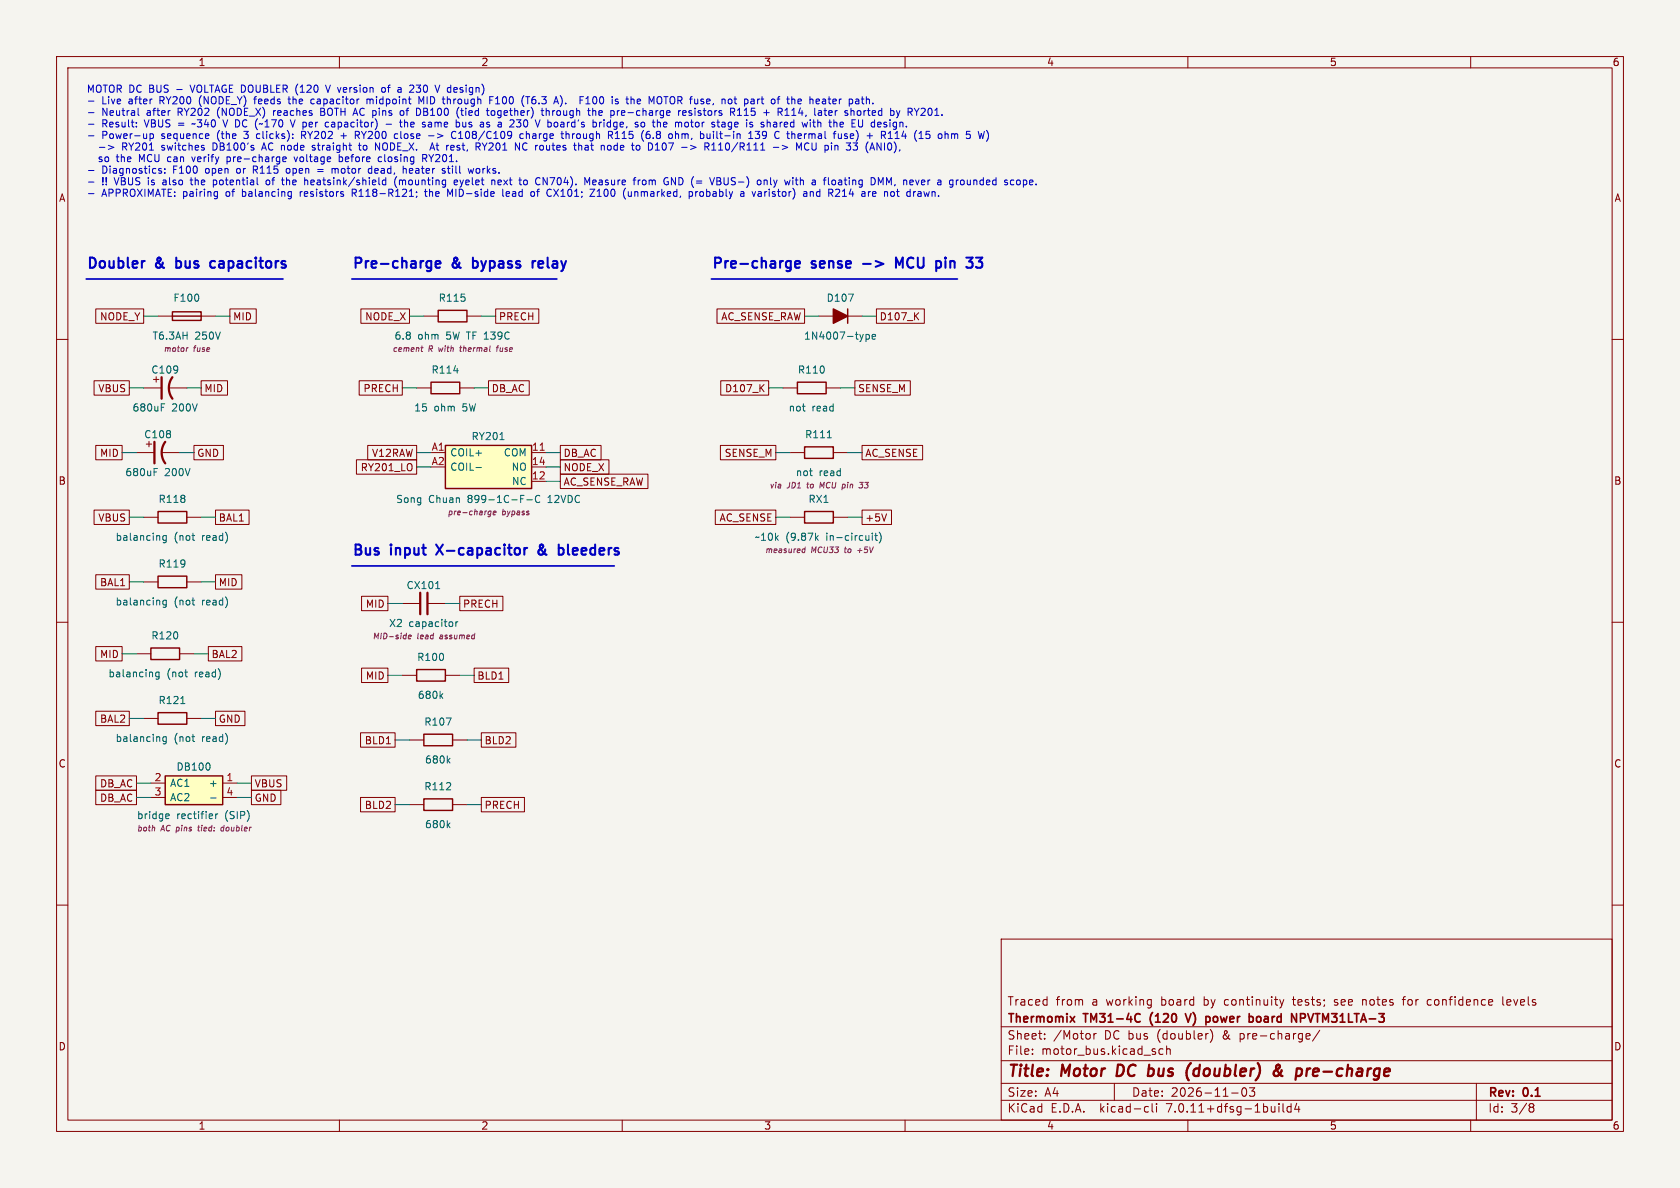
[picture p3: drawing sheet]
(kicad_sch (version 20230121) (generator eeschema)
(paper "A4")
(title_block (title "Motor DC bus (doubler) & pre-charge") (date "2026-11-03") (rev "0.1") (company "Thermomix TM31-4C (120 V) power board NPVTM31LTA-3") (comment 1 "Traced from a working board by continuity tests; see notes for confidence levels"))
(lib_symbols (symbol "tm31:FUSE" (pin_numbers hide) (pin_names (offset 0.762) hide) (in_bom yes) (on_board yes) (property "Reference" "F" (at 0 0 0) (effects (font (size 1.27 1.27)))) (property "Value" "FUSE" (at 0 0 0) (effects (font (size 1.27 1.27)))) (property "Footprint" "" (at 0 0 0) (effects (font (size 1.27 1.27)) hide)) (property "Datasheet" "" (at 0 0 0) (effects (font (size 1.27 1.27)) hide)) (symbol "FUSE_0_1" (rectangle (start -2.54 0.76) (end 2.54 -0.76) (stroke (width 0.254) (type default)) (fill (type none))) (polyline (pts (xy -2.54 0) (xy 2.54 0)) (stroke (width 0.254) (type default)) (fill (type none)))) (symbol "FUSE_1_1" (pin passive line (at -5.08 0 0) (length 2.54) (name "~" (effects (font (size 1.27 1.27)))) (number "1" (effects (font (size 1.27 1.27))))) (pin passive line (at 5.08 0 180) (length 2.54) (name "~" (effects (font (size 1.27 1.27)))) (number "2" (effects (font (size 1.27 1.27)))))) ) (symbol "tm31:CP" (pin_numbers hide) (pin_names (offset 0.762) hide) (in_bom yes) (on_board yes) (property "Reference" "C" (at 0 0 0) (effects (font (size 1.27 1.27)))) (property "Value" "CP" (at 0 0 0) (effects (font (size 1.27 1.27)))) (property "Footprint" "" (at 0 0 0) (effects (font (size 1.27 1.27)) hide)) (property "Datasheet" "" (at 0 0 0) (effects (font (size 1.27 1.27)) hide)) (symbol "CP_0_1" (polyline (pts (xy -0.64 1.9) (xy -0.64 -1.9)) (stroke (width 0.4) (type default)) (fill (type none))) (arc (start 1.27 1.9) (mid 0.64 0) (end 1.27 -1.9) (stroke (width 0.4) (type default)) (fill (type none))) (text "+" (at -1.6 1.6 0) (effects (font (size 1.27 1.27))))) (symbol "CP_1_1" (pin passive line (at -3.81 0 0) (length 3.18) (name "+" (effects (font (size 1.27 1.27)))) (number "1" (effects (font (size 1.27 1.27))))) (pin passive line (at 3.81 0 180) (length 3.18) (name "-" (effects (font (size 1.27 1.27)))) (number "2" (effects (font (size 1.27 1.27)))))) ) (symbol "tm31:R" (pin_numbers hide) (pin_names (offset 0.762) hide) (in_bom yes) (on_board yes) (property "Reference" "R" (at 0 0 0) (effects (font (size 1.27 1.27)))) (property "Value" "R" (at 0 0 0) (effects (font (size 1.27 1.27)))) (property "Footprint" "" (at 0 0 0) (effects (font (size 1.27 1.27)) hide)) (property "Datasheet" "" (at 0 0 0) (effects (font (size 1.27 1.27)) hide)) (symbol "R_0_1" (rectangle (start -2.54 1.02) (end 2.54 -1.02) (stroke (width 0.254) (type default)) (fill (type none)))) (symbol "R_1_1" (pin passive line (at -5.08 0 0) (length 2.54) (name "~" (effects (font (size 1.27 1.27)))) (number "1" (effects (font (size 1.27 1.27))))) (pin passive line (at 5.08 0 180) (length 2.54) (name "~" (effects (font (size 1.27 1.27)))) (number "2" (effects (font (size 1.27 1.27)))))) ) (symbol "tm31:BRIDGE" (pin_names (offset 0.762)) (in_bom yes) (on_board yes) (property "Reference" "DB" (at 0 0 0) (effects (font (size 1.27 1.27)))) (property "Value" "BRIDGE" (at 0 0 0) (effects (font (size 1.27 1.27)))) (property "Footprint" "" (at 0 0 0) (effects (font (size 1.27 1.27)) hide)) (property "Datasheet" "" (at 0 0 0) (effects (font (size 1.27 1.27)) hide)) (symbol "BRIDGE_0_1" (rectangle (start -5.08 2.54) (end 5.08 -2.54) (stroke (width 0.254) (type default)) (fill (type background)))) (symbol "BRIDGE_1_1" (pin passive line (at -7.62 1.27 0) (length 2.54) (name "AC1" (effects (font (size 1.27 1.27)))) (number "2" (effects (font (size 1.27 1.27))))) (pin passive line (at -7.62 -1.27 0) (length 2.54) (name "AC2" (effects (font (size 1.27 1.27)))) (number "3" (effects (font (size 1.27 1.27))))) (pin passive line (at 7.62 1.27 180) (length 2.54) (name "+" (effects (font (size 1.27 1.27)))) (number "1" (effects (font (size 1.27 1.27))))) (pin passive line (at 7.62 -1.27 180) (length 2.54) (name "-" (effects (font (size 1.27 1.27)))) (number "4" (effects (font (size 1.27 1.27)))))) ) (symbol "tm31:RELAY_1C" (pin_names (offset 0.762)) (in_bom yes) (on_board yes) (property "Reference" "RY" (at 0 0 0) (effects (font (size 1.27 1.27)))) (property "Value" "RELAY_1C" (at 0 0 0) (effects (font (size 1.27 1.27)))) (property "Footprint" "" (at 0 0 0) (effects (font (size 1.27 1.27)) hide)) (property "Datasheet" "" (at 0 0 0) (effects (font (size 1.27 1.27)) hide)) (symbol "RELAY_1C_0_1" (rectangle (start -7.62 3.81) (end 7.62 -3.81) (stroke (width 0.254) (type default)) (fill (type background)))) (symbol "RELAY_1C_1_1" (pin passive line (at -10.16 2.54 0) (length 2.54) (name "COIL+" (effects (font (size 1.27 1.27)))) (number "A1" (effects (font (size 1.27 1.27))))) (pin passive line (at -10.16 0 0) (length 2.54) (name "COIL-" (effects (font (size 1.27 1.27)))) (number "A2" (effects (font (size 1.27 1.27))))) (pin passive line (at 10.16 2.54 180) (length 2.54) (name "COM" (effects (font (size 1.27 1.27)))) (number "11" (effects (font (size 1.27 1.27))))) (pin passive line (at 10.16 0 180) (length 2.54) (name "NO" (effects (font (size 1.27 1.27)))) (number "14" (effects (font (size 1.27 1.27))))) (pin passive line (at 10.16 -2.54 180) (length 2.54) (name "NC" (effects (font (size 1.27 1.27)))) (number "12" (effects (font (size 1.27 1.27)))))) ) (symbol "tm31:C" (pin_numbers hide) (pin_names (offset 0.762) hide) (in_bom yes) (on_board yes) (property "Reference" "C" (at 0 0 0) (effects (font (size 1.27 1.27)))) (property "Value" "C" (at 0 0 0) (effects (font (size 1.27 1.27)))) (property "Footprint" "" (at 0 0 0) (effects (font (size 1.27 1.27)) hide)) (property "Datasheet" "" (at 0 0 0) (effects (font (size 1.27 1.27)) hide)) (symbol "C_0_1" (polyline (pts (xy -0.64 1.9) (xy -0.64 -1.9)) (stroke (width 0.4) (type default)) (fill (type none))) (polyline (pts (xy 0.64 1.9) (xy 0.64 -1.9)) (stroke (width 0.4) (type default)) (fill (type none)))) (symbol "C_1_1" (pin passive line (at -3.81 0 0) (length 3.18) (name "~" (effects (font (size 1.27 1.27)))) (number "1" (effects (font (size 1.27 1.27))))) (pin passive line (at 3.81 0 180) (length 3.18) (name "~" (effects (font (size 1.27 1.27)))) (number "2" (effects (font (size 1.27 1.27)))))) ) (symbol "tm31:D" (pin_numbers hide) (pin_names (offset 0.762) hide) (in_bom yes) (on_board yes) (property "Reference" "D" (at 0 0 0) (effects (font (size 1.27 1.27)))) (property "Value" "D" (at 0 0 0) (effects (font (size 1.27 1.27)))) (property "Footprint" "" (at 0 0 0) (effects (font (size 1.27 1.27)) hide)) (property "Datasheet" "" (at 0 0 0) (effects (font (size 1.27 1.27)) hide)) (symbol "D_0_1" (polyline (pts (xy -1.27 1.27) (xy 1.27 0) (xy -1.27 -1.27) (xy -1.27 1.27)) (stroke (width 0.254) (type default)) (fill (type outline))) (polyline (pts (xy 1.27 1.27) (xy 1.27 -1.27)) (stroke (width 0.254) (type default)) (fill (type none)))) (symbol "D_1_1" (pin passive line (at -3.81 0 0) (length 2.54) (name "A" (effects (font (size 1.27 1.27)))) (number "2" (effects (font (size 1.27 1.27))))) (pin passive line (at 3.81 0 180) (length 2.54) (name "K" (effects (font (size 1.27 1.27)))) (number "1" (effects (font (size 1.27 1.27)))))) ))
(symbol (lib_id "tm31:FUSE") (at 33.02 55.88 0) (unit 1) (in_bom yes) (on_board yes) (dnp no) (property "Reference" "F100" (at 33.02 52.68 0) (effects (font (size 1.27 1.27)))) (property "Value" "T6.3AH 250V" (at 33.02 59.38 0) (effects (font (size 1.27 1.27)))) (property "Footprint" "" (at 33.02 55.88 0) (effects (font (size 1.27 1.27)) hide)) (property "Datasheet" "" (at 33.02 55.88 0) (effects (font (size 1.27 1.27)) hide)) (property "Note" "motor fuse" (at 33.02 61.68 0) (effects (font (size 1.0 1.0) italic))) (pin "1") (pin "2"))
(wire (pts (xy 27.94 55.88) (xy 25.4 55.88)) (stroke (width 0) (type default)))
(global_label "NODE_Y" (shape passive) (at 25.4 55.88 180) (fields_autoplaced) (effects (font (size 1.27 1.27)) (justify right)) (property "Intersheetrefs" "${INTERSHEET_REFS}" (at 25.4 55.88 0) (effects (font (size 1.27 1.27)) hide)))
(wire (pts (xy 38.1 55.88) (xy 40.64 55.88)) (stroke (width 0) (type default)))
(global_label "MID" (shape passive) (at 40.64 55.88 0) (fields_autoplaced) (effects (font (size 1.27 1.27)) (justify left)) (property "Intersheetrefs" "${INTERSHEET_REFS}" (at 40.64 55.88 0) (effects (font (size 1.27 1.27)) hide)))
(symbol (lib_id "tm31:CP") (at 29.21 68.58 0) (unit 1) (in_bom yes) (on_board yes) (dnp no) (property "Reference" "C109" (at 29.21 65.38 0) (effects (font (size 1.27 1.27)))) (property "Value" "680uF 200V" (at 29.21 72.08 0) (effects (font (size 1.27 1.27)))) (property "Footprint" "" (at 29.21 68.58 0) (effects (font (size 1.27 1.27)) hide)) (property "Datasheet" "" (at 29.21 68.58 0) (effects (font (size 1.27 1.27)) hide)) (pin "1") (pin "2"))
(wire (pts (xy 25.4 68.58) (xy 22.86 68.58)) (stroke (width 0) (type default)))
(global_label "VBUS" (shape passive) (at 22.86 68.58 180) (fields_autoplaced) (effects (font (size 1.27 1.27)) (justify right)) (property "Intersheetrefs" "${INTERSHEET_REFS}" (at 22.86 68.58 0) (effects (font (size 1.27 1.27)) hide)))
(wire (pts (xy 33.02 68.58) (xy 35.56 68.58)) (stroke (width 0) (type default)))
(global_label "MID" (shape passive) (at 35.56 68.58 0) (fields_autoplaced) (effects (font (size 1.27 1.27)) (justify left)) (property "Intersheetrefs" "${INTERSHEET_REFS}" (at 35.56 68.58 0) (effects (font (size 1.27 1.27)) hide)))
(symbol (lib_id "tm31:CP") (at 27.94 80.01 0) (unit 1) (in_bom yes) (on_board yes) (dnp no) (property "Reference" "C108" (at 27.94 76.81 0) (effects (font (size 1.27 1.27)))) (property "Value" "680uF 200V" (at 27.94 83.51 0) (effects (font (size 1.27 1.27)))) (property "Footprint" "" (at 27.94 80.01 0) (effects (font (size 1.27 1.27)) hide)) (property "Datasheet" "" (at 27.94 80.01 0) (effects (font (size 1.27 1.27)) hide)) (pin "1") (pin "2"))
(wire (pts (xy 24.13 80.01) (xy 21.59 80.01)) (stroke (width 0) (type default)))
(global_label "MID" (shape passive) (at 21.59 80.01 180) (fields_autoplaced) (effects (font (size 1.27 1.27)) (justify right)) (property "Intersheetrefs" "${INTERSHEET_REFS}" (at 21.59 80.01 0) (effects (font (size 1.27 1.27)) hide)))
(wire (pts (xy 31.75 80.01) (xy 34.29 80.01)) (stroke (width 0) (type default)))
(global_label "GND" (shape passive) (at 34.29 80.01 0) (fields_autoplaced) (effects (font (size 1.27 1.27)) (justify left)) (property "Intersheetrefs" "${INTERSHEET_REFS}" (at 34.29 80.01 0) (effects (font (size 1.27 1.27)) hide)))
(symbol (lib_id "tm31:R") (at 30.48 91.44 0) (unit 1) (in_bom yes) (on_board yes) (dnp no) (property "Reference" "R118" (at 30.48 88.24 0) (effects (font (size 1.27 1.27)))) (property "Value" "balancing (not read)" (at 30.48 94.94 0) (effects (font (size 1.27 1.27)))) (property "Footprint" "" (at 30.48 91.44 0) (effects (font (size 1.27 1.27)) hide)) (property "Datasheet" "" (at 30.48 91.44 0) (effects (font (size 1.27 1.27)) hide)) (pin "1") (pin "2"))
(wire (pts (xy 25.4 91.44) (xy 22.86 91.44)) (stroke (width 0) (type default)))
(global_label "VBUS" (shape passive) (at 22.86 91.44 180) (fields_autoplaced) (effects (font (size 1.27 1.27)) (justify right)) (property "Intersheetrefs" "${INTERSHEET_REFS}" (at 22.86 91.44 0) (effects (font (size 1.27 1.27)) hide)))
(wire (pts (xy 35.56 91.44) (xy 38.1 91.44)) (stroke (width 0) (type default)))
(global_label "BAL1" (shape passive) (at 38.1 91.44 0) (fields_autoplaced) (effects (font (size 1.27 1.27)) (justify left)) (property "Intersheetrefs" "${INTERSHEET_REFS}" (at 38.1 91.44 0) (effects (font (size 1.27 1.27)) hide)))
(symbol (lib_id "tm31:R") (at 30.48 102.87 0) (unit 1) (in_bom yes) (on_board yes) (dnp no) (property "Reference" "R119" (at 30.48 99.67 0) (effects (font (size 1.27 1.27)))) (property "Value" "balancing (not read)" (at 30.48 106.37 0) (effects (font (size 1.27 1.27)))) (property "Footprint" "" (at 30.48 102.87 0) (effects (font (size 1.27 1.27)) hide)) (property "Datasheet" "" (at 30.48 102.87 0) (effects (font (size 1.27 1.27)) hide)) (pin "1") (pin "2"))
(wire (pts (xy 25.4 102.87) (xy 22.86 102.87)) (stroke (width 0) (type default)))
(global_label "BAL1" (shape passive) (at 22.86 102.87 180) (fields_autoplaced) (effects (font (size 1.27 1.27)) (justify right)) (property "Intersheetrefs" "${INTERSHEET_REFS}" (at 22.86 102.87 0) (effects (font (size 1.27 1.27)) hide)))
(wire (pts (xy 35.56 102.87) (xy 38.1 102.87)) (stroke (width 0) (type default)))
(global_label "MID" (shape passive) (at 38.1 102.87 0) (fields_autoplaced) (effects (font (size 1.27 1.27)) (justify left)) (property "Intersheetrefs" "${INTERSHEET_REFS}" (at 38.1 102.87 0) (effects (font (size 1.27 1.27)) hide)))
(symbol (lib_id "tm31:R") (at 29.21 115.57 0) (unit 1) (in_bom yes) (on_board yes) (dnp no) (property "Reference" "R120" (at 29.21 112.37 0) (effects (font (size 1.27 1.27)))) (property "Value" "balancing (not read)" (at 29.21 119.07 0) (effects (font (size 1.27 1.27)))) (property "Footprint" "" (at 29.21 115.57 0) (effects (font (size 1.27 1.27)) hide)) (property "Datasheet" "" (at 29.21 115.57 0) (effects (font (size 1.27 1.27)) hide)) (pin "1") (pin "2"))
(wire (pts (xy 24.13 115.57) (xy 21.59 115.57)) (stroke (width 0) (type default)))
(global_label "MID" (shape passive) (at 21.59 115.57 180) (fields_autoplaced) (effects (font (size 1.27 1.27)) (justify right)) (property "Intersheetrefs" "${INTERSHEET_REFS}" (at 21.59 115.57 0) (effects (font (size 1.27 1.27)) hide)))
(wire (pts (xy 34.29 115.57) (xy 36.83 115.57)) (stroke (width 0) (type default)))
(global_label "BAL2" (shape passive) (at 36.83 115.57 0) (fields_autoplaced) (effects (font (size 1.27 1.27)) (justify left)) (property "Intersheetrefs" "${INTERSHEET_REFS}" (at 36.83 115.57 0) (effects (font (size 1.27 1.27)) hide)))
(symbol (lib_id "tm31:R") (at 30.48 127 0) (unit 1) (in_bom yes) (on_board yes) (dnp no) (property "Reference" "R121" (at 30.48 123.8 0) (effects (font (size 1.27 1.27)))) (property "Value" "balancing (not read)" (at 30.48 130.5 0) (effects (font (size 1.27 1.27)))) (property "Footprint" "" (at 30.48 127 0) (effects (font (size 1.27 1.27)) hide)) (property "Datasheet" "" (at 30.48 127 0) (effects (font (size 1.27 1.27)) hide)) (pin "1") (pin "2"))
(wire (pts (xy 25.4 127) (xy 22.86 127)) (stroke (width 0) (type default)))
(global_label "BAL2" (shape passive) (at 22.86 127 180) (fields_autoplaced) (effects (font (size 1.27 1.27)) (justify right)) (property "Intersheetrefs" "${INTERSHEET_REFS}" (at 22.86 127 0) (effects (font (size 1.27 1.27)) hide)))
(wire (pts (xy 35.56 127) (xy 38.1 127)) (stroke (width 0) (type default)))
(global_label "GND" (shape passive) (at 38.1 127 0) (fields_autoplaced) (effects (font (size 1.27 1.27)) (justify left)) (property "Intersheetrefs" "${INTERSHEET_REFS}" (at 38.1 127 0) (effects (font (size 1.27 1.27)) hide)))
(symbol (lib_id "tm31:BRIDGE") (at 34.29 139.7 0) (unit 1) (in_bom yes) (on_board yes) (dnp no) (property "Reference" "DB100" (at 34.29 135.56 0) (effects (font (size 1.27 1.27)))) (property "Value" "bridge rectifier (SIP)" (at 34.29 144.14 0) (effects (font (size 1.27 1.27)))) (property "Footprint" "" (at 34.29 139.7 0) (effects (font (size 1.27 1.27)) hide)) (property "Datasheet" "" (at 34.29 139.7 0) (effects (font (size 1.27 1.27)) hide)) (property "Note" "both AC pins tied: doubler" (at 34.29 146.44 0) (effects (font (size 1.0 1.0) italic))) (pin "2") (pin "3") (pin "1") (pin "4"))
(wire (pts (xy 26.67 138.43) (xy 24.13 138.43)) (stroke (width 0) (type default)))
(global_label "DB_AC" (shape passive) (at 24.13 138.43 180) (fields_autoplaced) (effects (font (size 1.27 1.27)) (justify right)) (property "Intersheetrefs" "${INTERSHEET_REFS}" (at 24.13 138.43 0) (effects (font (size 1.27 1.27)) hide)))
(wire (pts (xy 26.67 140.97) (xy 24.13 140.97)) (stroke (width 0) (type default)))
(global_label "DB_AC" (shape passive) (at 24.13 140.97 180) (fields_autoplaced) (effects (font (size 1.27 1.27)) (justify right)) (property "Intersheetrefs" "${INTERSHEET_REFS}" (at 24.13 140.97 0) (effects (font (size 1.27 1.27)) hide)))
(wire (pts (xy 41.91 138.43) (xy 44.45 138.43)) (stroke (width 0) (type default)))
(global_label "VBUS" (shape passive) (at 44.45 138.43 0) (fields_autoplaced) (effects (font (size 1.27 1.27)) (justify left)) (property "Intersheetrefs" "${INTERSHEET_REFS}" (at 44.45 138.43 0) (effects (font (size 1.27 1.27)) hide)))
(wire (pts (xy 41.91 140.97) (xy 44.45 140.97)) (stroke (width 0) (type default)))
(global_label "GND" (shape passive) (at 44.45 140.97 0) (fields_autoplaced) (effects (font (size 1.27 1.27)) (justify left)) (property "Intersheetrefs" "${INTERSHEET_REFS}" (at 44.45 140.97 0) (effects (font (size 1.27 1.27)) hide)))
(symbol (lib_id "tm31:R") (at 80.01 55.88 0) (unit 1) (in_bom yes) (on_board yes) (dnp no) (property "Reference" "R115" (at 80.01 52.68 0) (effects (font (size 1.27 1.27)))) (property "Value" "6.8 ohm 5W TF 139C" (at 80.01 59.38 0) (effects (font (size 1.27 1.27)))) (property "Footprint" "" (at 80.01 55.88 0) (effects (font (size 1.27 1.27)) hide)) (property "Datasheet" "" (at 80.01 55.88 0) (effects (font (size 1.27 1.27)) hide)) (property "Note" "cement R with thermal fuse" (at 80.01 61.68 0) (effects (font (size 1.0 1.0) italic))) (pin "1") (pin "2"))
(wire (pts (xy 74.93 55.88) (xy 72.39 55.88)) (stroke (width 0) (type default)))
(global_label "NODE_X" (shape passive) (at 72.39 55.88 180) (fields_autoplaced) (effects (font (size 1.27 1.27)) (justify right)) (property "Intersheetrefs" "${INTERSHEET_REFS}" (at 72.39 55.88 0) (effects (font (size 1.27 1.27)) hide)))
(wire (pts (xy 85.09 55.88) (xy 87.63 55.88)) (stroke (width 0) (type default)))
(global_label "PRECH" (shape passive) (at 87.63 55.88 0) (fields_autoplaced) (effects (font (size 1.27 1.27)) (justify left)) (property "Intersheetrefs" "${INTERSHEET_REFS}" (at 87.63 55.88 0) (effects (font (size 1.27 1.27)) hide)))
(symbol (lib_id "tm31:R") (at 78.74 68.58 0) (unit 1) (in_bom yes) (on_board yes) (dnp no) (property "Reference" "R114" (at 78.74 65.38 0) (effects (font (size 1.27 1.27)))) (property "Value" "15 ohm 5W" (at 78.74 72.08 0) (effects (font (size 1.27 1.27)))) (property "Footprint" "" (at 78.74 68.58 0) (effects (font (size 1.27 1.27)) hide)) (property "Datasheet" "" (at 78.74 68.58 0) (effects (font (size 1.27 1.27)) hide)) (pin "1") (pin "2"))
(wire (pts (xy 73.66 68.58) (xy 71.12 68.58)) (stroke (width 0) (type default)))
(global_label "PRECH" (shape passive) (at 71.12 68.58 180) (fields_autoplaced) (effects (font (size 1.27 1.27)) (justify right)) (property "Intersheetrefs" "${INTERSHEET_REFS}" (at 71.12 68.58 0) (effects (font (size 1.27 1.27)) hide)))
(wire (pts (xy 83.82 68.58) (xy 86.36 68.58)) (stroke (width 0) (type default)))
(global_label "DB_AC" (shape passive) (at 86.36 68.58 0) (fields_autoplaced) (effects (font (size 1.27 1.27)) (justify left)) (property "Intersheetrefs" "${INTERSHEET_REFS}" (at 86.36 68.58 0) (effects (font (size 1.27 1.27)) hide)))
(symbol (lib_id "tm31:RELAY_1C") (at 86.36 82.55 0) (unit 1) (in_bom yes) (on_board yes) (dnp no) (property "Reference" "RY201" (at 86.36 77.14 0) (effects (font (size 1.27 1.27)))) (property "Value" "Song Chuan 899-1C-F-C 12VDC" (at 86.36 88.26 0) (effects (font (size 1.27 1.27)))) (property "Footprint" "" (at 86.36 82.55 0) (effects (font (size 1.27 1.27)) hide)) (property "Datasheet" "" (at 86.36 82.55 0) (effects (font (size 1.27 1.27)) hide)) (property "Note" "pre-charge bypass" (at 86.36 90.56 0) (effects (font (size 1.0 1.0) italic))) (pin "A1") (pin "A2") (pin "11") (pin "14") (pin "12"))
(wire (pts (xy 76.2 80.01) (xy 73.66 80.01)) (stroke (width 0) (type default)))
(global_label "V12RAW" (shape passive) (at 73.66 80.01 180) (fields_autoplaced) (effects (font (size 1.27 1.27)) (justify right)) (property "Intersheetrefs" "${INTERSHEET_REFS}" (at 73.66 80.01 0) (effects (font (size 1.27 1.27)) hide)))
(wire (pts (xy 76.2 82.55) (xy 73.66 82.55)) (stroke (width 0) (type default)))
(global_label "RY201_LO" (shape passive) (at 73.66 82.55 180) (fields_autoplaced) (effects (font (size 1.27 1.27)) (justify right)) (property "Intersheetrefs" "${INTERSHEET_REFS}" (at 73.66 82.55 0) (effects (font (size 1.27 1.27)) hide)))
(wire (pts (xy 96.52 80.01) (xy 99.06 80.01)) (stroke (width 0) (type default)))
(global_label "DB_AC" (shape passive) (at 99.06 80.01 0) (fields_autoplaced) (effects (font (size 1.27 1.27)) (justify left)) (property "Intersheetrefs" "${INTERSHEET_REFS}" (at 99.06 80.01 0) (effects (font (size 1.27 1.27)) hide)))
(wire (pts (xy 96.52 82.55) (xy 99.06 82.55)) (stroke (width 0) (type default)))
(global_label "NODE_X" (shape passive) (at 99.06 82.55 0) (fields_autoplaced) (effects (font (size 1.27 1.27)) (justify left)) (property "Intersheetrefs" "${INTERSHEET_REFS}" (at 99.06 82.55 0) (effects (font (size 1.27 1.27)) hide)))
(wire (pts (xy 96.52 85.09) (xy 99.06 85.09)) (stroke (width 0) (type default)))
(global_label "AC_SENSE_RAW" (shape passive) (at 99.06 85.09 0) (fields_autoplaced) (effects (font (size 1.27 1.27)) (justify left)) (property "Intersheetrefs" "${INTERSHEET_REFS}" (at 99.06 85.09 0) (effects (font (size 1.27 1.27)) hide)))
(symbol (lib_id "tm31:C") (at 74.93 106.68 0) (unit 1) (in_bom yes) (on_board yes) (dnp no) (property "Reference" "CX101" (at 74.93 103.48 0) (effects (font (size 1.27 1.27)))) (property "Value" "X2 capacitor" (at 74.93 110.18 0) (effects (font (size 1.27 1.27)))) (property "Footprint" "" (at 74.93 106.68 0) (effects (font (size 1.27 1.27)) hide)) (property "Datasheet" "" (at 74.93 106.68 0) (effects (font (size 1.27 1.27)) hide)) (property "Note" "MID-side lead assumed" (at 74.93 112.48 0) (effects (font (size 1.0 1.0) italic))) (pin "1") (pin "2"))
(wire (pts (xy 71.12 106.68) (xy 68.58 106.68)) (stroke (width 0) (type default)))
(global_label "MID" (shape passive) (at 68.58 106.68 180) (fields_autoplaced) (effects (font (size 1.27 1.27)) (justify right)) (property "Intersheetrefs" "${INTERSHEET_REFS}" (at 68.58 106.68 0) (effects (font (size 1.27 1.27)) hide)))
(wire (pts (xy 78.74 106.68) (xy 81.28 106.68)) (stroke (width 0) (type default)))
(global_label "PRECH" (shape passive) (at 81.28 106.68 0) (fields_autoplaced) (effects (font (size 1.27 1.27)) (justify left)) (property "Intersheetrefs" "${INTERSHEET_REFS}" (at 81.28 106.68 0) (effects (font (size 1.27 1.27)) hide)))
(symbol (lib_id "tm31:R") (at 76.2 119.38 0) (unit 1) (in_bom yes) (on_board yes) (dnp no) (property "Reference" "R100" (at 76.2 116.18 0) (effects (font (size 1.27 1.27)))) (property "Value" "680k" (at 76.2 122.88 0) (effects (font (size 1.27 1.27)))) (property "Footprint" "" (at 76.2 119.38 0) (effects (font (size 1.27 1.27)) hide)) (property "Datasheet" "" (at 76.2 119.38 0) (effects (font (size 1.27 1.27)) hide)) (pin "1") (pin "2"))
(wire (pts (xy 71.12 119.38) (xy 68.58 119.38)) (stroke (width 0) (type default)))
(global_label "MID" (shape passive) (at 68.58 119.38 180) (fields_autoplaced) (effects (font (size 1.27 1.27)) (justify right)) (property "Intersheetrefs" "${INTERSHEET_REFS}" (at 68.58 119.38 0) (effects (font (size 1.27 1.27)) hide)))
(wire (pts (xy 81.28 119.38) (xy 83.82 119.38)) (stroke (width 0) (type default)))
(global_label "BLD1" (shape passive) (at 83.82 119.38 0) (fields_autoplaced) (effects (font (size 1.27 1.27)) (justify left)) (property "Intersheetrefs" "${INTERSHEET_REFS}" (at 83.82 119.38 0) (effects (font (size 1.27 1.27)) hide)))
(symbol (lib_id "tm31:R") (at 77.47 130.81 0) (unit 1) (in_bom yes) (on_board yes) (dnp no) (property "Reference" "R107" (at 77.47 127.61 0) (effects (font (size 1.27 1.27)))) (property "Value" "680k" (at 77.47 134.31 0) (effects (font (size 1.27 1.27)))) (property "Footprint" "" (at 77.47 130.81 0) (effects (font (size 1.27 1.27)) hide)) (property "Datasheet" "" (at 77.47 130.81 0) (effects (font (size 1.27 1.27)) hide)) (pin "1") (pin "2"))
(wire (pts (xy 72.39 130.81) (xy 69.85 130.81)) (stroke (width 0) (type default)))
(global_label "BLD1" (shape passive) (at 69.85 130.81 180) (fields_autoplaced) (effects (font (size 1.27 1.27)) (justify right)) (property "Intersheetrefs" "${INTERSHEET_REFS}" (at 69.85 130.81 0) (effects (font (size 1.27 1.27)) hide)))
(wire (pts (xy 82.55 130.81) (xy 85.09 130.81)) (stroke (width 0) (type default)))
(global_label "BLD2" (shape passive) (at 85.09 130.81 0) (fields_autoplaced) (effects (font (size 1.27 1.27)) (justify left)) (property "Intersheetrefs" "${INTERSHEET_REFS}" (at 85.09 130.81 0) (effects (font (size 1.27 1.27)) hide)))
(symbol (lib_id "tm31:R") (at 77.47 142.24 0) (unit 1) (in_bom yes) (on_board yes) (dnp no) (property "Reference" "R112" (at 77.47 139.04 0) (effects (font (size 1.27 1.27)))) (property "Value" "680k" (at 77.47 145.74 0) (effects (font (size 1.27 1.27)))) (property "Footprint" "" (at 77.47 142.24 0) (effects (font (size 1.27 1.27)) hide)) (property "Datasheet" "" (at 77.47 142.24 0) (effects (font (size 1.27 1.27)) hide)) (pin "1") (pin "2"))
(wire (pts (xy 72.39 142.24) (xy 69.85 142.24)) (stroke (width 0) (type default)))
(global_label "BLD2" (shape passive) (at 69.85 142.24 180) (fields_autoplaced) (effects (font (size 1.27 1.27)) (justify right)) (property "Intersheetrefs" "${INTERSHEET_REFS}" (at 69.85 142.24 0) (effects (font (size 1.27 1.27)) hide)))
(wire (pts (xy 82.55 142.24) (xy 85.09 142.24)) (stroke (width 0) (type default)))
(global_label "PRECH" (shape passive) (at 85.09 142.24 0) (fields_autoplaced) (effects (font (size 1.27 1.27)) (justify left)) (property "Intersheetrefs" "${INTERSHEET_REFS}" (at 85.09 142.24 0) (effects (font (size 1.27 1.27)) hide)))
(symbol (lib_id "tm31:D") (at 148.59 55.88 0) (unit 1) (in_bom yes) (on_board yes) (dnp no) (property "Reference" "D107" (at 148.59 52.68 0) (effects (font (size 1.27 1.27)))) (property "Value" "1N4007-type" (at 148.59 59.38 0) (effects (font (size 1.27 1.27)))) (property "Footprint" "" (at 148.59 55.88 0) (effects (font (size 1.27 1.27)) hide)) (property "Datasheet" "" (at 148.59 55.88 0) (effects (font (size 1.27 1.27)) hide)) (pin "2") (pin "1"))
(wire (pts (xy 144.78 55.88) (xy 142.24 55.88)) (stroke (width 0) (type default)))
(global_label "AC_SENSE_RAW" (shape passive) (at 142.24 55.88 180) (fields_autoplaced) (effects (font (size 1.27 1.27)) (justify right)) (property "Intersheetrefs" "${INTERSHEET_REFS}" (at 142.24 55.88 0) (effects (font (size 1.27 1.27)) hide)))
(wire (pts (xy 152.4 55.88) (xy 154.94 55.88)) (stroke (width 0) (type default)))
(global_label "D107_K" (shape passive) (at 154.94 55.88 0) (fields_autoplaced) (effects (font (size 1.27 1.27)) (justify left)) (property "Intersheetrefs" "${INTERSHEET_REFS}" (at 154.94 55.88 0) (effects (font (size 1.27 1.27)) hide)))
(symbol (lib_id "tm31:R") (at 143.51 68.58 0) (unit 1) (in_bom yes) (on_board yes) (dnp no) (property "Reference" "R110" (at 143.51 65.38 0) (effects (font (size 1.27 1.27)))) (property "Value" "not read" (at 143.51 72.08 0) (effects (font (size 1.27 1.27)))) (property "Footprint" "" (at 143.51 68.58 0) (effects (font (size 1.27 1.27)) hide)) (property "Datasheet" "" (at 143.51 68.58 0) (effects (font (size 1.27 1.27)) hide)) (pin "1") (pin "2"))
(wire (pts (xy 138.43 68.58) (xy 135.89 68.58)) (stroke (width 0) (type default)))
(global_label "D107_K" (shape passive) (at 135.89 68.58 180) (fields_autoplaced) (effects (font (size 1.27 1.27)) (justify right)) (property "Intersheetrefs" "${INTERSHEET_REFS}" (at 135.89 68.58 0) (effects (font (size 1.27 1.27)) hide)))
(wire (pts (xy 148.59 68.58) (xy 151.13 68.58)) (stroke (width 0) (type default)))
(global_label "SENSE_M" (shape passive) (at 151.13 68.58 0) (fields_autoplaced) (effects (font (size 1.27 1.27)) (justify left)) (property "Intersheetrefs" "${INTERSHEET_REFS}" (at 151.13 68.58 0) (effects (font (size 1.27 1.27)) hide)))
(symbol (lib_id "tm31:R") (at 144.78 80.01 0) (unit 1) (in_bom yes) (on_board yes) (dnp no) (property "Reference" "R111" (at 144.78 76.81 0) (effects (font (size 1.27 1.27)))) (property "Value" "not read" (at 144.78 83.51 0) (effects (font (size 1.27 1.27)))) (property "Footprint" "" (at 144.78 80.01 0) (effects (font (size 1.27 1.27)) hide)) (property "Datasheet" "" (at 144.78 80.01 0) (effects (font (size 1.27 1.27)) hide)) (property "Note" "via JD1 to MCU pin 33" (at 144.78 85.81 0) (effects (font (size 1.0 1.0) italic))) (pin "1") (pin "2"))
(wire (pts (xy 139.7 80.01) (xy 137.16 80.01)) (stroke (width 0) (type default)))
(global_label "SENSE_M" (shape passive) (at 137.16 80.01 180) (fields_autoplaced) (effects (font (size 1.27 1.27)) (justify right)) (property "Intersheetrefs" "${INTERSHEET_REFS}" (at 137.16 80.01 0) (effects (font (size 1.27 1.27)) hide)))
(wire (pts (xy 149.86 80.01) (xy 152.4 80.01)) (stroke (width 0) (type default)))
(global_label "AC_SENSE" (shape passive) (at 152.4 80.01 0) (fields_autoplaced) (effects (font (size 1.27 1.27)) (justify left)) (property "Intersheetrefs" "${INTERSHEET_REFS}" (at 152.4 80.01 0) (effects (font (size 1.27 1.27)) hide)))
(symbol (lib_id "tm31:R") (at 144.78 91.44 0) (unit 1) (in_bom yes) (on_board yes) (dnp no) (property "Reference" "RX1" (at 144.78 88.24 0) (effects (font (size 1.27 1.27)))) (property "Value" "~10k (9.87k in-circuit)" (at 144.78 94.94 0) (effects (font (size 1.27 1.27)))) (property "Footprint" "" (at 144.78 91.44 0) (effects (font (size 1.27 1.27)) hide)) (property "Datasheet" "" (at 144.78 91.44 0) (effects (font (size 1.27 1.27)) hide)) (property "Note" "measured MCU33 to +5V" (at 144.78 97.24 0) (effects (font (size 1.0 1.0) italic))) (pin "1") (pin "2"))
(wire (pts (xy 139.7 91.44) (xy 137.16 91.44)) (stroke (width 0) (type default)))
(global_label "AC_SENSE" (shape passive) (at 137.16 91.44 180) (fields_autoplaced) (effects (font (size 1.27 1.27)) (justify right)) (property "Intersheetrefs" "${INTERSHEET_REFS}" (at 137.16 91.44 0) (effects (font (size 1.27 1.27)) hide)))
(wire (pts (xy 149.86 91.44) (xy 152.4 91.44)) (stroke (width 0) (type default)))
(global_label "+5V" (shape passive) (at 152.4 91.44 0) (fields_autoplaced) (effects (font (size 1.27 1.27)) (justify left)) (property "Intersheetrefs" "${INTERSHEET_REFS}" (at 152.4 91.44 0) (effects (font (size 1.27 1.27)) hide)))
(text "MOTOR DC BUS - VOLTAGE DOUBLER (120 V version of a 230 V design)\n- Live after RY200 (NODE_Y) feeds the capacitor midpoint MID through F100 (T6.3 A).  F100 is the MOTOR fuse, not part of the heater path.\n- Neutral after RY202 (NODE_X) reaches BOTH AC pins of DB100 (tied together) through the pre-charge resistors R115 + R114, later shorted by RY201.\n- Result: VBUS = ~340 V DC (~170 V per capacitor) - the same bus as a 230 V board's bridge, so the motor stage is shared with the EU design.\n- Power-up sequence (the 3 clicks): RY202 + RY200 close -> C108/C109 charge through R115 (6.8 ohm, built-in 139 C thermal fuse) + R114 (15 ohm 5 W)\n  -> RY201 switches DB100's AC node straight to NODE_X.  At rest, RY201 NC routes that node to D107 -> R110/R111 -> MCU pin 33 (ANI0),\n  so the MCU can verify pre-charge voltage before closing RY201.\n- Diagnostics: F100 open or R115 open = motor dead, heater still works.\n- !! VBUS is also the potential of the heatsink/shield (mounting eyelet next to CN704). Measure from GND (= VBUS-) only with a floating DMM, never a grounded scope.\n- APPROXIMATE: pairing of balancing resistors R118-R121; the MID-side lead of CX101; Z100 (unmarked, probably a varistor) and R214 are not drawn." (at 15.24 15.24 0) (effects (font (size 1.27 1.27)) (justify left top)))
(text "Doubler & bus capacitors" (at 15.24 45.72 0) (effects (font (size 1.8 1.8) bold) (justify left top)))
(polyline (pts (xy 15.24 49.32) (xy 50.04 49.32)) (stroke (width 0.3) (type default)))
(text "Pre-charge & bypass relay" (at 62.2 45.72 0) (effects (font (size 1.8 1.8) bold) (justify left top)))
(polyline (pts (xy 62.2 49.32) (xy 98.45 49.32)) (stroke (width 0.3) (type default)))
(text "Bus input X-capacitor & bleeders" (at 62.2 96.44 0) (effects (font (size 1.8 1.8) bold) (justify left top)))
(polyline (pts (xy 62.2 100.04) (xy 108.6 100.04)) (stroke (width 0.3) (type default)))
(text "Pre-charge sense -> MCU pin 33" (at 125.76 45.72 0) (effects (font (size 1.8 1.8) bold) (justify left top)))
(polyline (pts (xy 125.76 49.32) (xy 169.26 49.32)) (stroke (width 0.3) (type default))))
